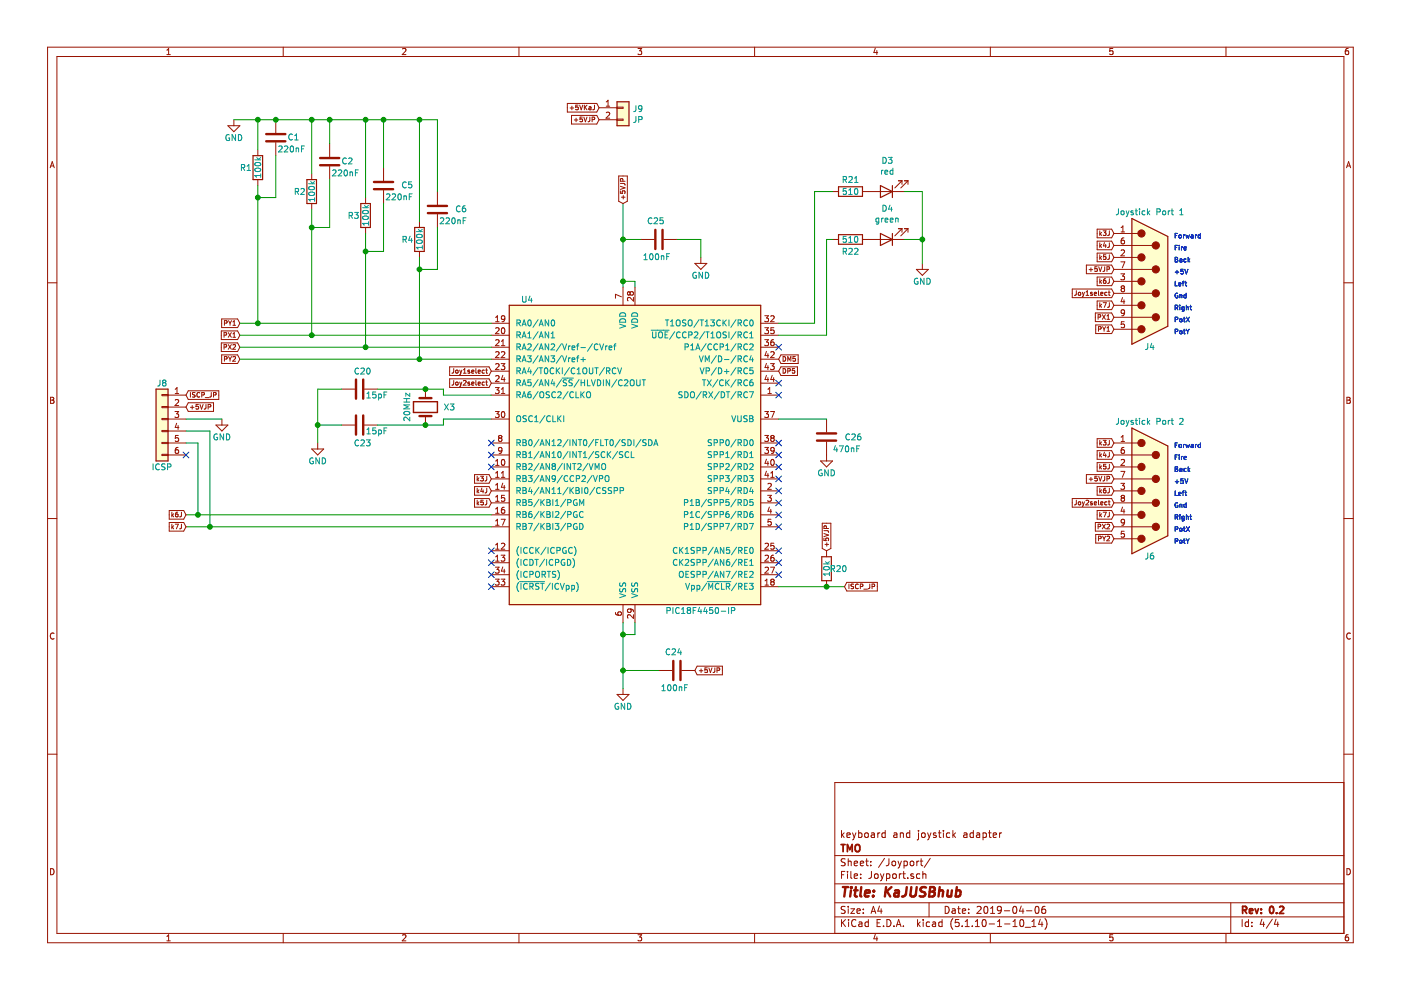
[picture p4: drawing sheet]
EESchema Schematic File Version 4
LIBS:KaJUSBhub-cache
EELAYER 26 0
EELAYER END
$Descr A4 11693 8268
encoding utf-8
Sheet 4 4
Title "KaJUSBhub"
Date "2019-04-06"
Rev "0.2"
Comp "TMO"
Comment1 "keyboard and joystick adapter"
Comment2 ""
Comment3 ""
Comment4 ""
$EndDescr
Text Notes 9800 2000 0    39   ~ 0
Forward
Text Notes 9800 2100 0    39   ~ 0
Fire
Text Notes 9800 2200 0    39   ~ 0
Back
Text Notes 9800 2300 0    39   ~ 0
+5V
Text Notes 9800 2400 0    39   ~ 0
Left
Text Notes 9800 2500 0    39   ~ 0
Gnd
Text Notes 9800 2600 0    39   ~ 0
Right
Text Notes 9800 2700 0    39   ~ 0
PotX
Text Notes 9800 2800 0    39   ~ 0
PotY
Text Notes 9800 2000 0    39   ~ 0
Forward
Text Notes 9800 2100 0    39   ~ 0
Fire
Text Notes 9800 2200 0    39   ~ 0
Back
Text Notes 9800 2300 0    39   ~ 0
+5V
Text Notes 9800 2400 0    39   ~ 0
Left
Text Notes 9800 2500 0    39   ~ 0
Gnd
Text Notes 9800 2600 0    39   ~ 0
Right
Text Notes 9800 2700 0    39   ~ 0
PotX
Text Notes 9800 2800 0    39   ~ 0
PotY
Text Notes 9800 3750 0    39   ~ 0
Forward
Text Notes 9800 3850 0    39   ~ 0
Fire
Text Notes 9800 3950 0    39   ~ 0
Back
Text Notes 9800 4050 0    39   ~ 0
+5V
Text Notes 9800 4150 0    39   ~ 0
Left
Text Notes 9800 4250 0    39   ~ 0
Gnd
Text Notes 9800 4350 0    39   ~ 0
Right
Text Notes 9800 4450 0    39   ~ 0
PotX
Text Notes 9800 4550 0    39   ~ 0
PotY
Text Notes 9800 3750 0    39   ~ 0
Forward
Text Notes 9800 3850 0    39   ~ 0
Fire
Text Notes 9800 3950 0    39   ~ 0
Back
Text Notes 9800 4050 0    39   ~ 0
+5V
Text Notes 9800 4150 0    39   ~ 0
Left
Text Notes 9800 4250 0    39   ~ 0
Gnd
Text Notes 9800 4350 0    39   ~ 0
Right
Text Notes 9800 4450 0    39   ~ 0
PotX
Text Notes 9800 4550 0    39   ~ 0
PotY
$Comp
L KaJUSBhub-rescue:DB9_Male J4
U 1 1
P 9600 2350
AR Path="/5BE857FB/5BE859AD" Ref="J4"  Part="1" 
AR Path="/5CA8D15E/5BE859AD" Ref="J4"  Part="1" 
F 0 "J4" H 9600 2900 50  0000 C CNN
F 1 "Joystick Port 1" H 9600 1775 50  0000 C CNN
F 2 "Connectors_DSub:DSUB-9_Male_Horizontal_Pitch2.77x2.84mm_EdgePinOffset7.70mm_Housed_MountingHolesOffset9.12mm" H 9600 2350 50  0001 C CNN
F 3 "" H 9600 2350 50  0001 C CNN
	1    9600 2350
	1    0    0    1   
$EndComp
$Comp
L KaJUSBhub-rescue:DB9_Male J6
U 1 1
P 9600 4100
AR Path="/5BE857FB/5BE859AE" Ref="J6"  Part="1" 
AR Path="/5CA8D15E/5BE859AE" Ref="J6"  Part="1" 
F 0 "J6" H 9600 4650 50  0000 C CNN
F 1 "Joystick Port 2" H 9600 3525 50  0000 C CNN
F 2 "Connectors_DSub:DSUB-9_Male_Horizontal_Pitch2.77x2.84mm_EdgePinOffset7.70mm_Housed_MountingHolesOffset9.12mm" H 9600 4100 50  0001 C CNN
F 3 "" H 9600 4100 50  0001 C CNN
	1    9600 4100
	1    0    0    1   
$EndComp
$Comp
L KaJUSBhub-rescue:Conn_01x06 J3
U 1 1
P 1350 3500
AR Path="/5BE857FB/5CBD7E94" Ref="J3"  Part="1" 
AR Path="/5CA8D15E/5CBD7E94" Ref="J8"  Part="1" 
F 0 "J8" H 1350 3800 50  0000 C CNN
F 1 "ICSP" H 1350 3100 50  0000 C CNN
F 2 "Pin_Headers:Pin_Header_Straight_1x06_Pitch2.54mm" H 1350 3500 50  0001 C CNN
F 3 "" H 1350 3500 50  0001 C CNN
	1    1350 3500
	-1   0    0    -1  
$EndComp
$Comp
L MCU_Microchip_PIC18:PIC18F4550-IPT U1
U 1 1
P 5300 3800
AR Path="/5BE857FB/5CBD7E95" Ref="U1"  Part="1" 
AR Path="/5CA8D15E/5CBD7E95" Ref="U4"  Part="1" 
F 0 "U4" H 4400 5100 50  0000 C CNN
F 1 "PIC18F4450-IP" H 5850 2500 50  0000 C CNN
F 2 "Housings_QFP:TQFP-44_10x10mm_Pitch0.8mm" H 5300 3800 50  0001 C CIN
F 3 "" H 5300 3550 50  0001 C CNN
	1    5300 3800
	1    0    0    -1  
$EndComp
Text GLabel 4100 4000 0    39   Input ~ 0
k3J
Text GLabel 4100 4100 0    39   Input ~ 0
k4J
Text GLabel 4100 4200 0    39   Input ~ 0
k5J
Text GLabel 1550 4300 0    39   Input ~ 0
k6J
Text GLabel 1550 4400 0    39   Input ~ 0
k7J
NoConn ~ 1550 3800
NoConn ~ 6500 3200
NoConn ~ 6500 3300
NoConn ~ 6500 4600
NoConn ~ 6500 4700
NoConn ~ 6500 4800
$Comp
L power:GND #PWR06
U 1 1
P 5200 5750
AR Path="/5BE857FB/5CBD7E96" Ref="#PWR06"  Part="1" 
AR Path="/5CA8D15E/5CBD7E96" Ref="#PWR0101"  Part="1" 
F 0 "#PWR0101" H 5200 5500 50  0001 C CNN
F 1 "GND" H 5200 5600 50  0000 C CNN
F 2 "" H 5200 5750 50  0001 C CNN
F 3 "" H 5200 5750 50  0001 C CNN
	1    5200 5750
	1    0    0    -1  
$EndComp
$Comp
L power:GND #PWR09
U 1 1
P 6900 3800
AR Path="/5BE857FB/5CBD7E97" Ref="#PWR09"  Part="1" 
AR Path="/5CA8D15E/5CBD7E97" Ref="#PWR0102"  Part="1" 
F 0 "#PWR0102" H 6900 3550 50  0001 C CNN
F 1 "GND" H 6900 3650 50  0000 C CNN
F 2 "" H 6900 3800 50  0001 C CNN
F 3 "" H 6900 3800 50  0001 C CNN
	1    6900 3800
	1    0    0    -1  
$EndComp
$Comp
L Device:C C9
U 1 1
P 6900 3650
AR Path="/5BE857FB/5CBD7E98" Ref="C9"  Part="1" 
AR Path="/5CA8D15E/5CBD7E98" Ref="C26"  Part="1" 
F 0 "C26" H 7050 3650 50  0000 L CNN
F 1 "470nF" H 6950 3550 50  0000 L CNN
F 2 "Capacitors_SMD:C_0805_HandSoldering" H 6938 3500 50  0001 C CNN
F 3 "" H 6900 3650 50  0001 C CNN
	1    6900 3650
	1    0    0    -1  
$EndComp
$Comp
L Device:C C7
U 1 1
P 5500 2000
AR Path="/5BE857FB/5CBD7E99" Ref="C7"  Part="1" 
AR Path="/5CA8D15E/5CBD7E99" Ref="C25"  Part="1" 
F 0 "C25" V 5650 1950 50  0000 L CNN
F 1 "100nF" V 5350 1900 50  0000 L CNN
F 2 "Capacitors_SMD:C_0805_HandSoldering" H 5538 1850 50  0001 C CNN
F 3 "" H 5500 2000 50  0001 C CNN
	1    5500 2000
	0    -1   -1   0   
$EndComp
$Comp
L power:GND #PWR07
U 1 1
P 5850 2150
AR Path="/5BE857FB/5CBD7E9A" Ref="#PWR07"  Part="1" 
AR Path="/5CA8D15E/5CBD7E9A" Ref="#PWR0103"  Part="1" 
F 0 "#PWR0103" H 5850 1900 50  0001 C CNN
F 1 "GND" H 5850 2000 50  0000 C CNN
F 2 "" H 5850 2150 50  0001 C CNN
F 3 "" H 5850 2150 50  0001 C CNN
	1    5850 2150
	1    0    0    -1  
$EndComp
$Comp
L Device:C C8
U 1 1
P 5650 5600
AR Path="/5BE857FB/5CBD7E9B" Ref="C8"  Part="1" 
AR Path="/5CA8D15E/5CBD7E9B" Ref="C24"  Part="1" 
F 0 "C24" V 5800 5550 50  0000 L CNN
F 1 "100nF" V 5500 5500 50  0000 L CNN
F 2 "Capacitors_SMD:C_0805_HandSoldering" H 5688 5450 50  0001 C CNN
F 3 "" H 5650 5600 50  0001 C CNN
	1    5650 5600
	0    -1   -1   0   
$EndComp
$Comp
L Device:R R6
U 1 1
P 7100 1600
AR Path="/5BE857FB/5CBD7E9C" Ref="R6"  Part="1" 
AR Path="/5CA8D15E/5CBD7E9C" Ref="R21"  Part="1" 
F 0 "R21" V 7000 1600 50  0000 C CNN
F 1 "510" V 7100 1600 50  0000 C CNN
F 2 "Resistors_SMD:R_0805_HandSoldering" V 7030 1600 50  0001 C CNN
F 3 "" H 7100 1600 50  0001 C CNN
	1    7100 1600
	0    1    1    0   
$EndComp
$Comp
L Device:R R7
U 1 1
P 7100 2000
AR Path="/5BE857FB/5CBD7E9D" Ref="R7"  Part="1" 
AR Path="/5CA8D15E/5CBD7E9D" Ref="R22"  Part="1" 
F 0 "R22" V 7200 2000 50  0000 C CNN
F 1 "510" V 7100 2000 50  0000 C CNN
F 2 "Resistors_SMD:R_0805_HandSoldering" V 7030 2000 50  0001 C CNN
F 3 "" H 7100 2000 50  0001 C CNN
	1    7100 2000
	0    1    1    0   
$EndComp
$Comp
L power:GND #PWR08
U 1 1
P 7700 2200
AR Path="/5BE857FB/5CBD7E9E" Ref="#PWR08"  Part="1" 
AR Path="/5CA8D15E/5CBD7E9E" Ref="#PWR0104"  Part="1" 
F 0 "#PWR0104" H 7700 1950 50  0001 C CNN
F 1 "GND" H 7700 2050 50  0000 C CNN
F 2 "" H 7700 2200 50  0001 C CNN
F 3 "" H 7700 2200 50  0001 C CNN
	1    7700 2200
	1    0    0    -1  
$EndComp
Text GLabel 9300 1950 0    39   Input ~ 0
k3J
Text GLabel 9300 2050 0    39   Input ~ 0
k4J
Text GLabel 9300 2150 0    39   Input ~ 0
k5J
Text GLabel 9300 2350 0    39   Input ~ 0
k6J
Text GLabel 9300 2450 0    39   Input ~ 0
Joy1select
Text GLabel 9300 2550 0    39   Input ~ 0
k7J
Text GLabel 9300 2650 0    39   Input ~ 0
PX1
Text GLabel 9300 2750 0    39   Input ~ 0
PY1
Text GLabel 9300 3700 0    39   Input ~ 0
k3J
Text GLabel 9300 3800 0    39   Input ~ 0
k4J
Text GLabel 9300 3900 0    39   Input ~ 0
k5J
Text GLabel 9300 4100 0    39   Input ~ 0
k6J
Text GLabel 9300 4200 0    39   Input ~ 0
Joy2select
Text GLabel 9300 4300 0    39   Input ~ 0
k7J
Text GLabel 9300 4400 0    39   Input ~ 0
PX2
Text GLabel 9300 4500 0    39   Input ~ 0
PY2
Text GLabel 4100 3100 0    39   Input ~ 0
Joy1select
Text GLabel 4100 3200 0    39   Input ~ 0
Joy2select
$Comp
L Device:Crystal X1
U 1 1
P 3550 3400
AR Path="/5BE857FB/5CBD7E9F" Ref="X1"  Part="1" 
AR Path="/5CA8D15E/5CBD7E9F" Ref="X3"  Part="1" 
F 0 "X3" V 3550 3600 50  0000 C CNN
F 1 "20MHz" H 3550 3250 50  0000 C CNN
F 2 "Crystals:Crystal_SMD_5032-2pin_5.0x3.2mm_HandSoldering" H 3550 3400 50  0001 C CNN
F 3 "" H 3550 3400 50  0001 C CNN
	1    3550 3400
	0    1    1    0   
$EndComp
$Comp
L power:GND #PWR03
U 1 1
P 1850 3500
AR Path="/5BE857FB/5CBD7EA0" Ref="#PWR03"  Part="1" 
AR Path="/5CA8D15E/5CBD7EA0" Ref="#PWR0105"  Part="1" 
F 0 "#PWR0105" H 1850 3250 50  0001 C CNN
F 1 "GND" H 1850 3350 50  0000 C CNN
F 2 "" H 1850 3500 50  0001 C CNN
F 3 "" H 1850 3500 50  0001 C CNN
	1    1850 3500
	1    0    0    -1  
$EndComp
Text GLabel 1550 3300 2    39   Input ~ 0
ISCP_JP
Text GLabel 7050 4900 2    39   Input ~ 0
ISCP_JP
$Comp
L Device:R R5
U 1 1
P 6900 4750
AR Path="/5BE857FB/5BE859CA" Ref="R5"  Part="1" 
AR Path="/5CA8D15E/5BE859CA" Ref="R20"  Part="1" 
F 0 "R20" H 7000 4750 50  0000 C CNN
F 1 "10k" V 6900 4750 50  0000 C CNN
F 2 "Resistors_SMD:R_0805_HandSoldering" V 6830 4750 50  0001 C CNN
F 3 "" H 6900 4750 50  0001 C CNN
	1    6900 4750
	1    0    0    -1  
$EndComp
Text GLabel 2000 2700 0    39   Input ~ 0
PY1
Text GLabel 2000 2800 0    39   Input ~ 0
PX1
Text GLabel 2000 2900 0    39   Input ~ 0
PX2
Text GLabel 2000 3000 0    39   Input ~ 0
PY2
$Comp
L Device:C C1
U 1 1
P 2300 1150
AR Path="/5BE857FB/5BE859CB" Ref="C1"  Part="1" 
AR Path="/5CA8D15E/5BE859CB" Ref="C1"  Part="1" 
F 0 "C1" H 2100 1150 50  0000 L CNN
F 1 "220nF" H 2050 1250 50  0000 L CNN
F 2 "Capacitors_SMD:C_0805_HandSoldering" H 2338 1000 50  0001 C CNN
F 3 "" H 2300 1150 50  0001 C CNN
	1    2300 1150
	-1   0    0    1   
$EndComp
$Comp
L Device:R R1
U 1 1
P 2150 1400
AR Path="/5BE857FB/5BE859CC" Ref="R1"  Part="1" 
AR Path="/5CA8D15E/5BE859CC" Ref="R1"  Part="1" 
F 0 "R1" H 2050 1400 50  0000 C CNN
F 1 "100k" V 2150 1400 50  0000 C CNN
F 2 "Resistors_SMD:R_0805_HandSoldering" V 2080 1400 50  0001 C CNN
F 3 "" H 2150 1400 50  0001 C CNN
	1    2150 1400
	1    0    0    -1  
$EndComp
$Comp
L power:GND #PWR04
U 1 1
P 1950 1000
AR Path="/5BE857FB/5BE859CD" Ref="#PWR04"  Part="1" 
AR Path="/5CA8D15E/5BE859CD" Ref="#PWR0106"  Part="1" 
F 0 "#PWR0106" H 1950 750 50  0001 C CNN
F 1 "GND" H 1950 850 50  0000 C CNN
F 2 "" H 1950 1000 50  0001 C CNN
F 3 "" H 1950 1000 50  0001 C CNN
	1    1950 1000
	1    0    0    -1  
$EndComp
$Comp
L Device:C C2
U 1 1
P 2750 1350
AR Path="/5BE857FB/5BE859CE" Ref="C2"  Part="1" 
AR Path="/5CA8D15E/5BE859CE" Ref="C2"  Part="1" 
F 0 "C2" H 2550 1350 50  0000 L CNN
F 1 "220nF" H 2500 1450 50  0000 L CNN
F 2 "Capacitors_SMD:C_0805_HandSoldering" H 2788 1200 50  0001 C CNN
F 3 "" H 2750 1350 50  0001 C CNN
	1    2750 1350
	-1   0    0    1   
$EndComp
$Comp
L Device:R R2
U 1 1
P 2600 1600
AR Path="/5BE857FB/5BE859CF" Ref="R2"  Part="1" 
AR Path="/5CA8D15E/5BE859CF" Ref="R2"  Part="1" 
F 0 "R2" H 2500 1600 50  0000 C CNN
F 1 "100k" V 2600 1600 50  0000 C CNN
F 2 "Resistors_SMD:R_0805_HandSoldering" V 2530 1600 50  0001 C CNN
F 3 "" H 2600 1600 50  0001 C CNN
	1    2600 1600
	1    0    0    -1  
$EndComp
$Comp
L Device:C C5
U 1 1
P 3200 1550
AR Path="/5BE857FB/5BE859D0" Ref="C5"  Part="1" 
AR Path="/5CA8D15E/5BE859D0" Ref="C5"  Part="1" 
F 0 "C5" H 2950 1550 50  0000 L CNN
F 1 "220nF" H 2950 1650 50  0000 L CNN
F 2 "Capacitors_SMD:C_0805_HandSoldering" H 3238 1400 50  0001 C CNN
F 3 "" H 3200 1550 50  0001 C CNN
	1    3200 1550
	-1   0    0    1   
$EndComp
$Comp
L Device:R R3
U 1 1
P 3050 1800
AR Path="/5BE857FB/5BE859D1" Ref="R3"  Part="1" 
AR Path="/5CA8D15E/5BE859D1" Ref="R3"  Part="1" 
F 0 "R3" H 2950 1800 50  0000 C CNN
F 1 "100k" V 3050 1800 50  0000 C CNN
F 2 "Resistors_SMD:R_0805_HandSoldering" V 2980 1800 50  0001 C CNN
F 3 "" H 3050 1800 50  0001 C CNN
	1    3050 1800
	1    0    0    -1  
$EndComp
$Comp
L Device:C C6
U 1 1
P 3650 1750
AR Path="/5BE857FB/5BE859D2" Ref="C6"  Part="1" 
AR Path="/5CA8D15E/5BE859D2" Ref="C6"  Part="1" 
F 0 "C6" H 3400 1750 50  0000 L CNN
F 1 "220nF" H 3400 1850 50  0000 L CNN
F 2 "Capacitors_SMD:C_0805_HandSoldering" H 3688 1600 50  0001 C CNN
F 3 "" H 3650 1750 50  0001 C CNN
	1    3650 1750
	-1   0    0    1   
$EndComp
$Comp
L Device:R R4
U 1 1
P 3500 2000
AR Path="/5BE857FB/5BE859D3" Ref="R4"  Part="1" 
AR Path="/5CA8D15E/5BE859D3" Ref="R4"  Part="1" 
F 0 "R4" H 3400 2000 50  0000 C CNN
F 1 "100k" V 3500 2000 50  0000 C CNN
F 2 "Resistors_SMD:R_0805_HandSoldering" V 3430 2000 50  0001 C CNN
F 3 "" H 3500 2000 50  0001 C CNN
	1    3500 2000
	1    0    0    -1  
$EndComp
Wire Wire Line
	5200 2350 5300 2350
Wire Wire Line
	5300 2350 5300 2400
Connection ~ 5200 2350
Wire Wire Line
	6500 2800 6900 2800
Wire Wire Line
	6900 2000 6950 2000
Wire Wire Line
	6500 2700 6800 2700
Wire Wire Line
	6800 1600 6950 1600
Wire Wire Line
	3700 3250 3700 3300
Wire Wire Line
	3700 3550 3700 3500
Wire Wire Line
	1550 4300 1650 4300
Wire Wire Line
	1550 4400 1750 4400
Wire Wire Line
	1550 3700 1650 3700
Wire Wire Line
	1650 3700 1650 4300
Connection ~ 1650 4300
Wire Wire Line
	1550 3600 1750 3600
Wire Wire Line
	1750 3600 1750 4400
Connection ~ 1750 4400
Wire Wire Line
	1550 3500 1850 3500
Wire Wire Line
	6500 4900 6900 4900
Connection ~ 6900 4900
Wire Wire Line
	2000 2800 2600 2800
Wire Wire Line
	2000 2900 3050 2900
Wire Wire Line
	2000 3000 3500 3000
Wire Wire Line
	2000 2700 2150 2700
Wire Wire Line
	1950 1000 2150 1000
Wire Wire Line
	3650 1000 3650 1600
Connection ~ 2300 1000
Wire Wire Line
	2750 1000 2750 1200
Connection ~ 2750 1000
Wire Wire Line
	3200 1400 3200 1000
Connection ~ 3200 1000
Wire Wire Line
	3050 1650 3050 1000
Connection ~ 3050 1000
Wire Wire Line
	2600 1450 2600 1000
Connection ~ 2600 1000
Wire Wire Line
	2150 1250 2150 1000
Connection ~ 2150 1000
Wire Wire Line
	3500 1850 3500 1000
Connection ~ 3500 1000
Wire Wire Line
	2150 1550 2150 1650
Wire Wire Line
	2600 1750 2600 1900
Connection ~ 2600 2800
Wire Wire Line
	3050 1950 3050 2100
Connection ~ 3050 2900
Wire Wire Line
	3500 2150 3500 2250
Connection ~ 3500 3000
Wire Wire Line
	2300 1300 2300 1650
Wire Wire Line
	2300 1650 2150 1650
Connection ~ 2150 1650
Wire Wire Line
	2750 1500 2750 1900
Wire Wire Line
	2750 1900 2600 1900
Connection ~ 2600 1900
Wire Wire Line
	3200 1700 3200 2100
Wire Wire Line
	3200 2100 3050 2100
Connection ~ 3050 2100
Wire Wire Line
	3650 1900 3650 2250
Wire Wire Line
	3650 2250 3500 2250
Connection ~ 3500 2250
$Comp
L Device:C C3
U 1 1
P 3000 3250
AR Path="/5BE857FB/5BE859D4" Ref="C3"  Part="1" 
AR Path="/5CA8D15E/5BE859D4" Ref="C20"  Part="1" 
F 0 "C20" V 2850 3200 50  0000 L CNN
F 1 "15pF" V 3050 3300 50  0000 L CNN
F 2 "Capacitors_SMD:C_0805_HandSoldering" H 3038 3100 50  0001 C CNN
F 3 "" H 3000 3250 50  0001 C CNN
	1    3000 3250
	0    1    1    0   
$EndComp
$Comp
L Device:C C4
U 1 1
P 3000 3550
AR Path="/5BE857FB/5BE859D5" Ref="C4"  Part="1" 
AR Path="/5CA8D15E/5BE859D5" Ref="C23"  Part="1" 
F 0 "C23" V 3150 3500 50  0000 L CNN
F 1 "15pF" V 3050 3600 50  0000 L CNN
F 2 "Capacitors_SMD:C_0805_HandSoldering" H 3038 3400 50  0001 C CNN
F 3 "" H 3000 3550 50  0001 C CNN
	1    3000 3550
	0    1    1    0   
$EndComp
$Comp
L power:GND #PWR05
U 1 1
P 2650 3700
AR Path="/5BE857FB/5BE859D6" Ref="#PWR05"  Part="1" 
AR Path="/5CA8D15E/5BE859D6" Ref="#PWR0107"  Part="1" 
F 0 "#PWR0107" H 2650 3450 50  0001 C CNN
F 1 "GND" H 2650 3550 50  0000 C CNN
F 2 "" H 2650 3700 50  0001 C CNN
F 3 "" H 2650 3700 50  0001 C CNN
	1    2650 3700
	1    0    0    -1  
$EndComp
Text GLabel 6500 3000 2    39   Input ~ 0
DM5
Text GLabel 6500 3100 2    39   Input ~ 0
DP5
Text GLabel 1550 3400 2    39   Input ~ 0
+5VJP
Text GLabel 5200 1700 1    39   Input ~ 0
+5VJP
Text GLabel 6900 4600 1    39   Input ~ 0
+5VJP
Text GLabel 5800 5600 2    39   Input ~ 0
+5VJP
Text GLabel 9300 2250 0    39   Input ~ 0
+5VJP
Text GLabel 9300 4000 0    39   Input ~ 0
+5VJP
Wire Wire Line
	5200 2350 5200 2400
Wire Wire Line
	6900 4900 7050 4900
Wire Wire Line
	2300 1000 2600 1000
Wire Wire Line
	2750 1000 3050 1000
Wire Wire Line
	3200 1000 3500 1000
Wire Wire Line
	3050 1000 3200 1000
Wire Wire Line
	2600 1000 2750 1000
Wire Wire Line
	2150 1000 2300 1000
Wire Wire Line
	3500 1000 3650 1000
Wire Wire Line
	2150 1650 2150 2700
Wire Wire Line
	2600 1900 2600 2800
Wire Wire Line
	3050 2100 3050 2900
Wire Wire Line
	3500 2250 3500 3000
Wire Wire Line
	3550 3250 3700 3250
Wire Wire Line
	3550 3550 3700 3550
NoConn ~ 6500 3700
NoConn ~ 6500 3800
NoConn ~ 6500 3900
NoConn ~ 6500 4000
NoConn ~ 6500 4100
NoConn ~ 6500 4200
NoConn ~ 6500 4300
NoConn ~ 6500 4400
NoConn ~ 4100 3700
NoConn ~ 4100 3800
NoConn ~ 4100 3900
$Comp
L Connector_Generic:Conn_01x02 J9
U 1 1
P 5200 900
F 0 "J9" H 5279 892 50  0000 L CNN
F 1 "JP" H 5279 801 50  0000 L CNN
F 2 "Pin_Headers:Pin_Header_Straight_1x02_Pitch2.54mm" H 5200 900 50  0001 C CNN
F 3 "~" H 5200 900 50  0001 C CNN
	1    5200 900 
	1    0    0    -1  
$EndComp
Text GLabel 5000 900  0    39   Input ~ 0
+5VKaJ
Text GLabel 5000 1000 0    39   Input ~ 0
+5VJP
$Comp
L Device:LED D3
U 1 1
P 7400 1600
F 0 "D3" H 7392 1345 50  0000 C CNN
F 1 "red" H 7392 1436 50  0000 C CNN
F 2 "LEDs:LED_0805_HandSoldering" H 7400 1600 50  0001 C CNN
F 3 "~" H 7400 1600 50  0001 C CNN
	1    7400 1600
	-1   0    0    1   
$EndComp
$Comp
L Device:LED D4
U 1 1
P 7400 2000
F 0 "D4" H 7392 1745 50  0000 C CNN
F 1 "green" H 7392 1836 50  0000 C CNN
F 2 "LEDs:LED_0805_HandSoldering" H 7400 2000 50  0001 C CNN
F 3 "~" H 7400 2000 50  0001 C CNN
	1    7400 2000
	-1   0    0    1   
$EndComp
Wire Wire Line
	7550 1600 7700 1600
Wire Wire Line
	7700 1600 7700 2000
Wire Wire Line
	7550 2000 7700 2000
Connection ~ 7700 2000
Wire Wire Line
	7700 2000 7700 2200
Wire Wire Line
	6900 2000 6900 2800
Wire Wire Line
	6800 1600 6800 2700
NoConn ~ 6500 2900
Wire Wire Line
	6500 3500 6900 3500
Wire Wire Line
	3150 3250 3550 3250
Wire Wire Line
	2650 3250 2650 3550
Connection ~ 3550 3250
Wire Wire Line
	3150 3550 3550 3550
Connection ~ 3550 3550
Wire Wire Line
	2650 3250 2850 3250
Wire Wire Line
	2650 3550 2850 3550
Connection ~ 2650 3550
Wire Wire Line
	2650 3550 2650 3700
Wire Wire Line
	3700 3300 4100 3300
Wire Wire Line
	3700 3500 4100 3500
Wire Wire Line
	1650 4300 4100 4300
Wire Wire Line
	1750 4400 4100 4400
Wire Wire Line
	2600 2800 4100 2800
Wire Wire Line
	3050 2900 4100 2900
Wire Wire Line
	3500 3000 4100 3000
Wire Wire Line
	2150 2700 4100 2700
Connection ~ 2150 2700
Wire Wire Line
	5200 5200 5200 5300
Wire Wire Line
	5200 5300 5300 5300
Wire Wire Line
	5300 5300 5300 5200
Connection ~ 5200 5300
Wire Wire Line
	5200 5300 5200 5600
NoConn ~ 4100 4600
NoConn ~ 4100 4700
NoConn ~ 4100 4800
NoConn ~ 4100 4900
Wire Wire Line
	5650 2000 5850 2000
Wire Wire Line
	5850 2000 5850 2150
Wire Wire Line
	5500 5600 5200 5600
Wire Wire Line
	5200 5600 5200 5750
Connection ~ 5200 5600
Wire Wire Line
	5200 1700 5200 2000
Wire Wire Line
	5350 2000 5200 2000
Connection ~ 5200 2000
Wire Wire Line
	5200 2000 5200 2350
$EndSCHEMATC
